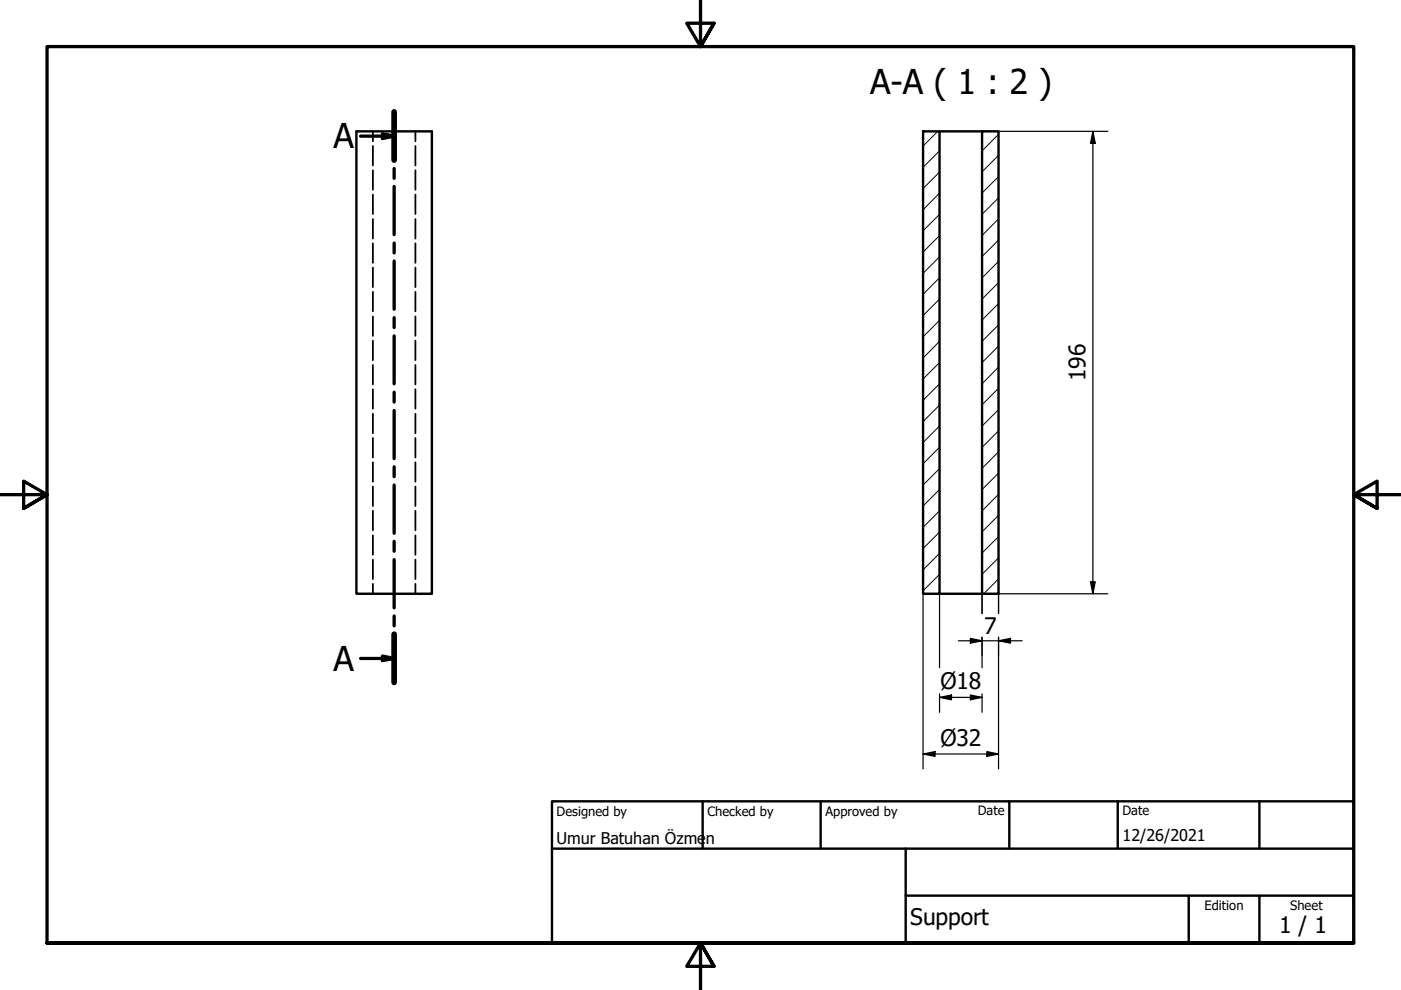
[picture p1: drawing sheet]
<svg xmlns="http://www.w3.org/2000/svg" width="297mm" height="210mm" viewBox="0 0 297 210" stroke-linecap="round" stroke-linejoin="round" font-family="sans-serif">
<!-- layer: Hatch (ISO) -->
<g fill="none" stroke="#000" stroke-width=".21">
<path d="M198.8 27.8l-3.1 3.2M199.2 36.5l-3.5 3.5M199.2 32l-3.5 3.5M211.7 37.4l-3.5 3.5M211.7 32.9l-3.5 3.5M211.7 28.5l-3.5 3.5M199.2 58.9l-3.5 3.5M199.2 54.5l-3.5 3.4M199.2 49.9l-3.5 3.5M199.2 45.4l-3.5 3.5M199.2 40.9l-3.5 3.6M211.7 55.4l-3.5 3.5"/>
<path d="M211.7 50.9l-3.5 3.5M211.7 41.9l-3.5 3.5M211.7 59.9l-3.5 3.5M211.7 46.4l-3.5 3.5M199.2 76.9l-3.5 3.5M199.2 72.4l-3.5 3.5M199.2 67.9l-3.5 3.5M199.2 63.4l-3.5 3.5M211.7 68.9l-3.5 3.5M211.7 64.4l-3.5 3.5M211.7 77.8l-3.5 3.6M211.7 73.4l-3.5 3.5"/>
<path d="M199.2 99.3l-3.5 3.5M199.2 94.8l-3.5 3.5M199.2 90.3l-3.5 3.5M199.2 85.9l-3.5 3.5M199.2 81.4l-3.5 3.5M211.7 86.8l-3.5 3.5M211.7 82.3l-3.5 3.5M211.7 95.8l-3.5 3.5M211.7 91.3l-3.5 3.5M199.2 117.3l-3.5 3.5M199.2 112.8l-3.5 3.5M199.2 108.3l-3.5 3.5"/>
<path d="M199.2 103.8l-3.5 3.5M211.7 109.3l-3.5 3.4M211.7 104.8l-3.5 3.5M211.7 100.3l-3.5 3.5M211.7 118.3l-3.5 3.5M211.7 113.8l-3.5 3.5M199.2 121.8l-3.5 3.5M211.7 122.7l-3.1 3.2"/>
</g>
<!-- layer: Hidden (ISO) -->
<g fill="none" stroke="#000" stroke-width=".38">
<path d="M79.1 27.8v2.1M79.1 31v4.1M79.1 36.1v4.1M88.1 27.8v2.1M88.1 31v4.1M88.1 36.1v4.1M79.1 41.2v4.2M79.1 46.5v4.1M79.1 51.6v4.1M79.1 56.7v4.2M88.1 41.2v4.2M88.1 46.5v4.1"/>
<path d="M88.1 51.6v4.1M88.1 56.7v4.2M79.1 61.9v4.1M79.1 67.1v4.1M79.1 72.2v4.2M79.1 77.4v4.1M88.1 61.9v4.1M88.1 67.1v4.1M88.1 72.2v4.2M88.1 77.4v4.1M79.1 82.5v4.1M79.1 87.7v4.2"/>
<path d="M79.1 92.9v4.1M79.1 98v4.1M88.1 82.5v4.1M88.1 87.7v4.2M88.1 92.9v4.1M88.1 98v4.1M79.1 103.2v4.1M79.1 108.3v4.1M79.1 113.5v4.1M79.1 118.7v4.1M88.1 103.2v4.1M88.1 108.3v4.1"/>
<path d="M88.1 113.5v4.1M88.1 118.7v4.1M79.1 123.8v2.1M88.1 123.8v2.1"/>
</g>
<!-- layer: Visible (ISO) -->
<path d="M75.6 27.8h16v98.1h-16zM195.7 27.8h3.5v98.1h-3.5zM199.2 27.8h9M208.2 27.8h3.5v98.1h-3.5zM199.2 125.9h9" fill="none" stroke="#000" stroke-width=".51"/>
<!-- layer: Section Line (ISO) -->
<g fill="none" stroke="#000" stroke-width=".7">
<path d="M76.5 28.9h7.1M81.1 28.4l2.5 .5-2.5 .5zM83.6 23.7v10.2M83.6 35.7v2.1M83.6 39.5v10.3M83.6 51.5v2.1M83.6 55.3v10.3M83.6 67.3v2.1M83.6 71.2v10.2M83.6 83.2v2.1M83.6 87v10.3M83.6 99v2.1"/>
<path d="M83.6 102.8v10.3M83.6 114.8v2.1M83.6 118.7v10.2M76.5 139.6h7.1M81.1 139.1l2.5 .5-2.5 .5zM83.6 130.6v2.1M83.6 134.5v10.2"/>
</g>
<path d="M83.6 23.7v10.2M83.6 134.5v10.2" fill="none" stroke="#000" stroke-width="1.2"/>
<g fill="#000">
<path d="M81.1 28.4l2.5 .5-2.5 .5z" fill-rule="evenodd"/>
<path d="M81.1 139.1l2.5 .5-2.5 .5z" fill-rule="evenodd"/>
</g>
<!-- layer: Border (ISO) -->
<path d="M148.5 -.1v10l-2.9-5h5.8l-2.9 5 2.9-5M0 104.9h10l-5-2.9v5.8l5-2.9-5 2.9M297 104.9h-10l5-2.9v5.8l-5-2.9 5 2.9M10 199.9v-190h277v190h-277h277M151.4 204.9l-2.9-5 2.9 5h-5.8l2.9-5v10" fill="none" stroke="#000" stroke-width=".7"/>
<!-- layer: Title (ISO) -->
<path d="M117 169.9h170v30h-170zM117 179.9h170M149 169.9v10M174 169.9v10M192 179.9v20M214 169.9v10M237 169.9v10M267 169.9v10M192 189.9h95M252 189.9v10M267 189.9v10" fill="none" stroke="#000" stroke-width=".51"/>
<!-- layer: Dimension (ISO) -->
<g fill="none" stroke="#000" stroke-width=".25">
<path d="M208.2 27.8h26.7M231.7 27.8l.5 2.6h-1zM231.7 27.8v98.1M195.7 125.9v37.1M199.2 125.9v15.7M203.2 135.9h13.5M205.7 135.4l2.5 .5-2.5 .5zM208.2 135.1v6.5M211.7 135.9l2.5-.5v1zM211.7 125.9v4.2M211.7 135.1v27.9M231.2 123.4h1l-.5 2.5z"/>
<path d="M234.9 125.9h-26.7v4.2M195.7 159.9l2.5-.5v1zM195.7 159.9h16M199.2 147.9l2.5-.5v1zM199.2 147.9h9M199.2 147.1v3.9M205.7 147.4l2.5 .5-2.5 .5zM208.2 147.1v3.9M209.2 159.4l2.5 .5-2.5 .5z"/>
</g>
<g fill="#000">
<path d="M231.7 27.8l.5 2.6h-1z" fill-rule="evenodd"/>
<path d="M205.7 135.4l2.5 .5-2.5 .5z" fill-rule="evenodd"/>
<path d="M211.7 135.9l2.5-.5v1z" fill-rule="evenodd"/>
<path d="M231.2 123.4h1l-.5 2.5z" fill-rule="evenodd"/>
<path d="M195.7 159.9l2.5-.5v1z" fill-rule="evenodd"/>
<path d="M199.2 147.9l2.5-.5v1z" fill-rule="evenodd"/>
<path d="M205.7 147.4l2.5 .5-2.5 .5z" fill-rule="evenodd"/>
<path d="M209.2 159.4l2.5 .5-2.5 .5z" fill-rule="evenodd"/>
</g>
<g font-size="7.2">
<text x="184.5" y="19.9">A-A ( 1 : 2 )</text>
<text x="70.7" y="31.5">A</text>
<text x="70.7" y="142.2">A</text>
</g>
<g font-size="4.8">
<text x="230.1" y="80.8" transform="rotate(-90 230.1 80.8)">196</text>
<text x="208.7" y="134.3">7</text>
<text x="199.4" y="146.1">Ø18</text>
<text x="199.4" y="158.1">Ø32</text>
<text x="193" y="196.2">Support</text>
<text x="271.2" y="197.8">1 / 1</text>
</g>
<g font-size="3.4">
<text x="118" y="178.9">Umur Batuhan Özme</text>
<text x="149.7" y="178.9">n</text>
<text x="238" y="178.3">12/26/2021</text>
</g>
<g font-size="2.7">
<text x="118" y="173">Designed by</text>
<text x="150" y="173">Checked by</text>
<text x="175" y="173">Approved by</text>
<text x="207.3" y="172.9">Date</text>
<text x="238" y="172.9">Date</text>
<text x="255.4" y="193">Edition</text>
<text x="273.6" y="193">Sheet</text>
</g>
</svg>
